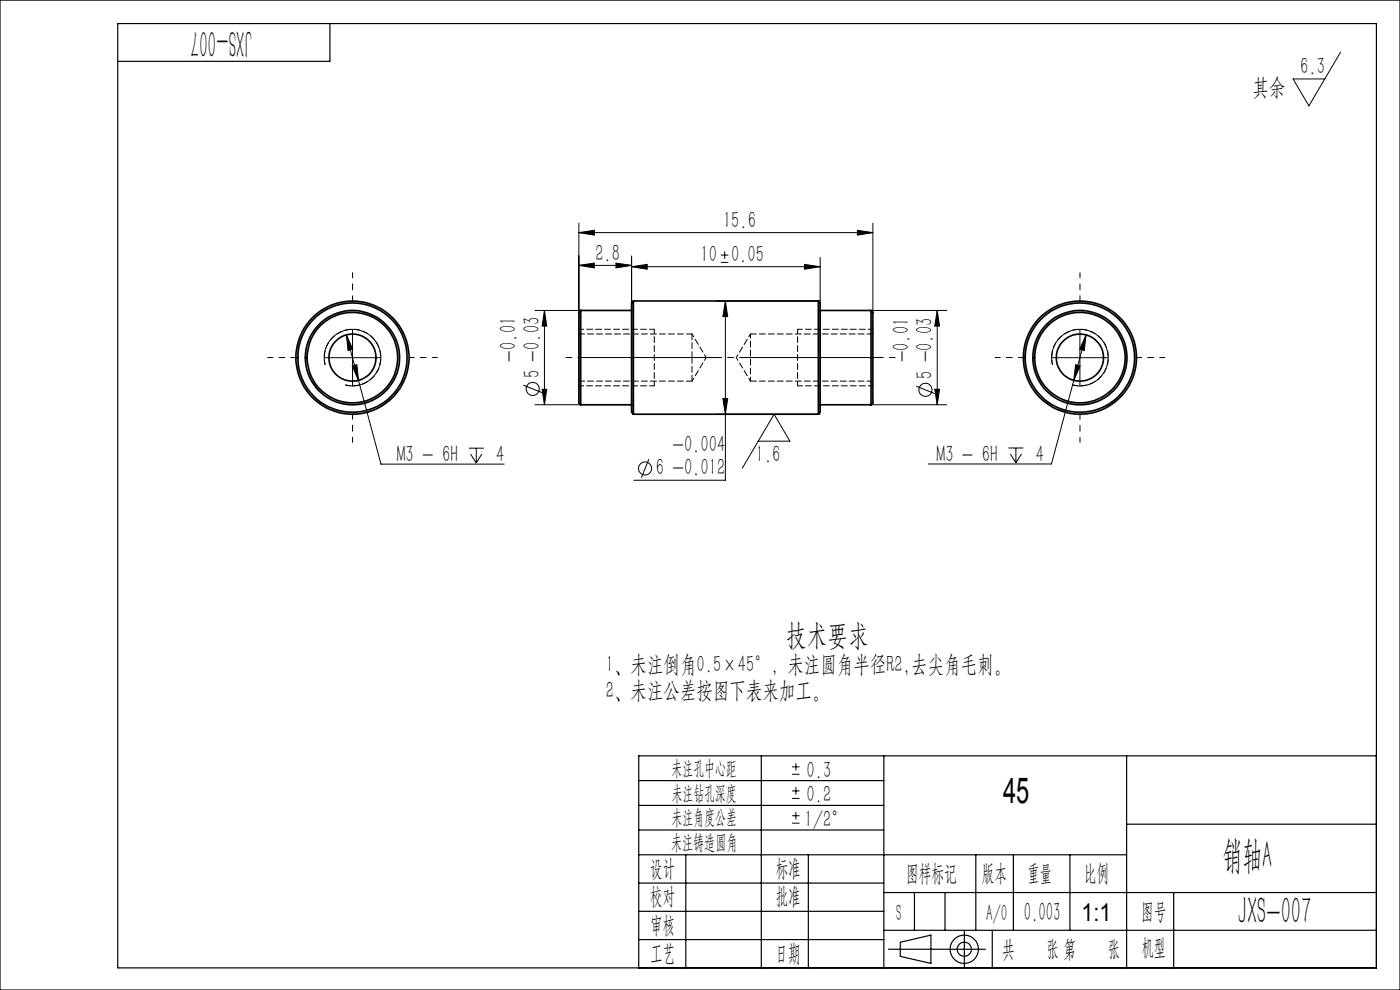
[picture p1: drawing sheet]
<svg xmlns="http://www.w3.org/2000/svg" width="297mm" height="210mm" viewBox="0 0 297 210" stroke-linecap="round" stroke-linejoin="round" font-family="sans-serif">
<g fill="none" stroke="#000" stroke-width=".21">
<path d="M284.4 11l-6.7 11.5-3.4-5.8h6.8M122.8 56.3l3.3-.5v1zM122.8 49.3l3.3-.4v1zM122.8 47.3v19M122.8 56.3h11.2M122.8 49.3h62.4M130.7 55.8l3.3 .5-3.3 .5zM134 56.6l3.3-.5v1zM134 54.3v11.6h-20.5M134 56.6h40M152.9 55.7h1.6M152.9 54.1h1.6"/>
<path d="M153.7 53.3v1.6M170.7 56.1l3.3 .5-3.3 .5zM174 54.6v9.2h-22.1M181.9 48.9l3.3 .4-3.3 .6zM185.2 47.3v19M68.8 75.9h12M69 77.4a6 6 0 0 1 5.2-7.5 6 6 0 0 1 6.6 6.4 6 6 0 0 1-7.6 5.4M73.5 71l1.3 3.1-1 .3zM73.5 71l2.6 9.7M74.7 77.6l1-.2 .4 3.3zM74.8 69.9v12M115.5 65.9v20"/>
<path d="M115.5 65.9l.5 3.3h-1zM153.9 63.8l.5 3.4h-1zM153.9 63.8v38.1h-19.5M184.8 65.9h16M198.8 65.9l.5 3.3h-1zM198.8 65.9v20M223.1 75.9h12M223.3 77.4a6 6 0 0 1 5.3-7.5 6 6 0 0 1 6.5 6.5 6 6 0 0 1-7.6 5.3M228.2 77.4l.9 .2-1.3 3.1zM229.1 69.9v12M230.4 71l-.4 3.4-.9-.3zM230.4 71l-2.6 9.7"/>
<path d="M76.1 80.7l4.7 17.8h26.2M99.4 95.1h3.2M99.8 96.3l1.2 1.9M101 95.1v3.1M102.2 96.3l-1.2 1.9M111 81.7l4 1.6M113.5 85.9h20.5M115 82.6h1l-.5 3.3zM137.7 97.4l-1.6 3.9M151.9 87.9h22.1M153.4 84.6h1l-.5 3.3zM160.8 93.6h6.8l-3.4-5.7-6.7 11.4"/>
<path d="M184.8 85.9h16M194.3 81.9l4 1.6M198.3 82.6h1l-.5 3.3zM213.9 95h3.2M214.3 96.3l1.2 1.9M215.5 95v3.2M216.7 96.3l-1.2 1.9M227.8 80.7l-4.7 17.7h-26.2M168 164.2h1.6M168 162.7h1.6M168 169.4h1.6M168 167.8h1.6"/>
<path d="M168 174.6h1.6M168 173h1.6M168.8 161.9v1.5M168.8 167v1.5M168.8 172.3v1.5"/>
<circle cx="113" cy="82.5" r="1.39"/>
<circle cx="136.8" cy="99.4" r="1.39"/>
<circle cx="196.3" cy="82.7" r="1.39"/>
</g>
<g fill="none" stroke="#000" stroke-width=".25">
<path d="M0 0h297v210h-297zM25 5h267v200.3h-267zM70 5v8h-45M135.5 176.1h52M135.5 165.6h52M135.5 170.8h52M161.5 160.3v45M187.5 160.3v45M239 160.3v45M239 174.8h53M292 160.3h-156.5v45M135.5 181.3h103.5"/>
<path d="M135.5 199.3h52M135.5 193.3h52M135.5 187.3h52M145.5 181.3v24M171.5 181.3v24M187.5 189.3h104.5M187.5 197.3h104.5M191 199.9l6.5-1.5v6l-6.5-1.5zM194 189.3v8M200.5 189.3v8M204.6 197.5v7.7M207 181.3v16"/>
<path d="M210.5 197.3v8M215 181.3v16M227 181.3v16M249 189.3v16M188.5 201.4h20.6"/>
<circle cx="204.6" cy="201.4" r="3"/>
<circle cx="204.6" cy="201.4" r="1.49"/>
</g>
<path d="M73.2 81.6a6 6 0 0 0 7.6-5.2 6 6 0 0 0-6.5-6.5 6 6 0 0 0-5.3 7.5M227.6 81.6a6 6 0 0 0 7.5-5.2 6 6 0 0 0-6.5-6.5 6 6 0 0 0-5.3 7.5" fill="none" stroke="#000" stroke-width=".21" stroke-dasharray="1.3 .6" stroke-dashoffset=".2" stroke-linecap="butt"/>
<path d="M119.3 75.8h71.4" fill="none" stroke="#000" stroke-width=".21" stroke-dasharray="30.5 1.3 1.3 1.3" stroke-dashoffset="-3.3"/>
<path d="M62.8 75.8h-6M74.8 63.8v-6M86.8 75.8h6M217.1 75.8h-6M229.1 63.8v-6M241.1 75.8h6M74.8 87.8v6M229.1 87.8v6" fill="none" stroke="#000" stroke-width=".21" stroke-dasharray="30.5 1.3 1.3 1.3" stroke-dashoffset="29.4"/>
<path d="M122.8 69.8h16M169.2 69.8v12M185.2 69.8h-16M122.8 81.8h16M138.8 81.8v-12M185.2 81.8h-16" fill="none" stroke="#000" stroke-width=".21" stroke-dasharray="1.3 .6" stroke-dashoffset=".3"/>
<g fill="#000">
<path d="M122.8 56.3l3.3-.5v1zM130.7 55.8l3.3 .5-3.3 .5zM134 56.6l3.3-.5v1zM170.7 56.1l3.3 .5-3.3 .5zM153.4 84.6h1l-.5 3.3zM153.9 63.8l.5 3.4h-1zM122.8 49.3l3.3-.4v1zM181.9 48.9l3.3 .4-3.3 .6zM230.4 71l-1.3 3.1 .9 .3zM228.2 77.4l-.4 3.3 1.3-3.1zM73.5 71l.3 3.4 1-.3zM74.7 77.6l1.4 3.1-.4-3.3z"/>
<path d="M198.8 65.9l.5 3.3h-1zM198.3 82.6h1l-.5 3.3z"/>
<path d="M115 82.6h1l-.5 3.3zM115.5 65.9l.5 3.3h-1z"/>
</g>
<g fill="none" stroke="#000" stroke-width=".35">
<path d="M123.2 65.9v20M123.2 65.9l-.4 .4v19.2l.4 .4M123.2 65.9h10.8M134.4 63.8v24.1M134.4 63.8l-.4 .5v23.1l.4 .5M134.4 63.8h39.2M173.6 63.8v24.1M173.6 63.8l.4 .5v23.1l-.4 .5M174 65.9h10.8M184.8 65.9v20M184.8 65.9l.4 .4v19.2l-.4 .4M123.2 85.9h10.8"/>
<path d="M134.4 87.9h39.2M174 85.9h10.8"/>
<circle cx="74.8" cy="75.9" r="10"/>
<circle cx="74.8" cy="75.9" r="9.6"/>
<circle cx="74.8" cy="75.9" r="12"/>
<circle cx="74.8" cy="75.9" r="5"/>
<circle cx="74.8" cy="75.9" r="11.6"/>
<circle cx="229.1" cy="75.9" r="9.6"/>
<circle cx="229.1" cy="75.9" r="12"/>
<circle cx="229.1" cy="75.9" r="11.6"/>
<circle cx="229.1" cy="75.9" r="10"/>
<circle cx="229.1" cy="75.8" r="5"/>
</g>
<path d="M146.8 75.8v-5M185.2 70.8h-26M146.8 80.8v-5M159.2 80.8h26" fill="none" stroke="#000" stroke-width=".21" stroke-dasharray="1.3 .6"/>
<path d="M159.2 70.8v10" fill="none" stroke="#000" stroke-width=".21" stroke-dasharray="1.3 .6" stroke-dashoffset=".4"/>
<path d="M146.8 70.8h-24M122.8 80.8h24" fill="none" stroke="#000" stroke-width=".21" stroke-dasharray="1.3 .6" stroke-dashoffset=".1"/>
<path d="M149.8 75.8l-3-5M156.2 75.8l3 5M159.2 70.8l-3 5M146.8 80.8l3-5" fill="none" stroke="#000" stroke-width=".21" stroke-dasharray="1.3 .6" stroke-dashoffset=".6"/>
<g font-size="8.1">
<text x="53.5" y="6.3" transform="rotate(-180 53.5 6.3)">JXS-007</text>
<text x="259.4" y="184.2">销轴A</text>
<text x="262.6" y="196.1">JXS-007</text>
</g>
<text font-size="7.6" x="212.8" y="170.4">45</text>
<text font-size="6.3" x="166.8" y="136.8">技术要求</text>
<text font-size="5.6" x="217.2" y="195.4">0.003</text>
<text font-size="5.2" x="229.5" y="195.4">1:1</text>
<g font-size="5">
<text x="275.8" y="15.7">6.3</text>
<text x="265.7" y="20.1">其余</text>
<text x="153.4" y="48.3">15.6</text>
<text x="126.3" y="55.3">2.8</text>
<text x="148.6" y="55.6">10</text>
<text x="155.1" y="55.6">0.05</text>
<text x="109.5" y="76.7" transform="rotate(-90 109.5 76.7)">-0.01</text>
<text x="192.8" y="76.9" transform="rotate(-90 192.8 76.9)">-0.01</text>
<text x="114.5" y="80.2" transform="rotate(-90 114.5 80.2)">5 -0.03</text>
<text x="197.8" y="80.4" transform="rotate(-90 197.8 80.4)">5 -0.03</text>
<text x="142.7" y="95.9">-0.004</text>
<text x="84.2" y="98">M3 - 6H</text>
<text x="105.2" y="98">4</text>
<text x="139.2" y="100.9">6 -0.012</text>
<text x="160.3" y="98">1.6</text>
<text x="198.7" y="98">M3 - 6H</text>
<text x="219.7" y="98">4</text>
<text x="128.5" y="142.6">1、未注倒角0.5×45°，未注圆角半径R2,去尖角毛刺。</text>
<text x="128.5" y="148.1">2、未注公差按图下表来加工。</text>
<text x="171.1" y="165">0.3</text>
<text x="171.1" y="170.2">0.2</text>
<text x="170.7" y="175.4">1/2°</text>
<text x="138" y="185.9">设计</text>
<text x="164.6" y="185.9">标准</text>
<text x="137.9" y="191.8">校对</text>
<text x="164.6" y="191.8">批准</text>
<text x="192.2" y="187">图样标记</text>
<text x="208.3" y="187">版本</text>
<text x="218" y="187">重量</text>
<text x="229.9" y="187">比例</text>
<text x="138" y="197.9">审核</text>
<text x="190.1" y="195.4">S</text>
<text x="209.2" y="195.4">A/0</text>
<text x="242.1" y="194.9">图号</text>
<text x="138" y="203.9">工艺</text>
<text x="164.5" y="203.9">日期</text>
<text x="212.6" y="202.9">共</text>
<text x="222" y="202.9">张 第</text>
<text x="235" y="202.9">张</text>
<text x="242.2" y="202.6">机型</text>
</g>
<g font-size="4.4">
<text x="142.5" y="164.4">未注孔中心距</text>
<text x="142.5" y="169.6">未注钻孔深度</text>
<text x="142.4" y="174.8">未注角度公差</text>
<text x="142.4" y="180.1">未注铸造圆角</text>
</g>
</svg>
